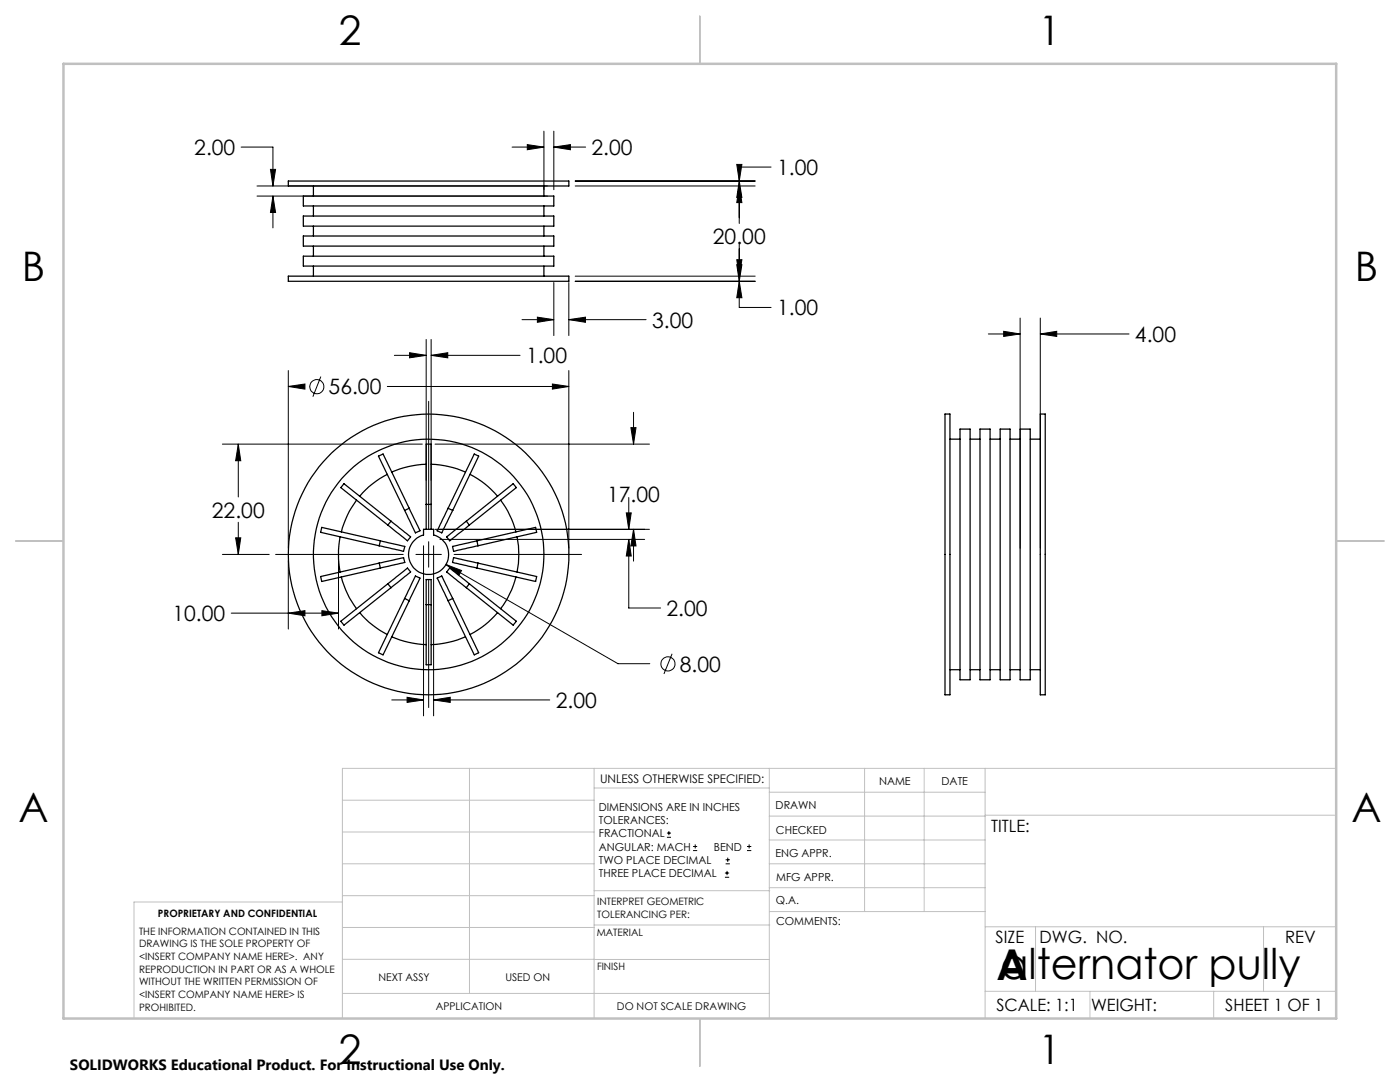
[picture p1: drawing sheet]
<svg xmlns="http://www.w3.org/2000/svg" width="279mm" height="216mm" viewBox="0 0 279 216" stroke-linecap="round" stroke-linejoin="round" font-family="sans-serif">
<g fill="none" stroke="#000" stroke-width=".25">
<path d="M57.5 36.1h56v1h-56zM60.5 39.1h50v2h-50zM62.5 37.1v2M108.5 37.1v2M57.5 55.1h56v1h-56zM60.5 43.1h50v2h-50zM60.5 47.1h50v2h-50zM60.5 51.1h50v2h-50zM62.5 41.1v2M62.5 45.1v2M62.5 49.1v2M62.5 53.1v2"/>
<path d="M108.5 41.1v2M108.5 45.1v2M108.5 49.1v2M108.5 53.1v2M71.2 99.8a18 18 0 0 0-3.1 6.4M77.3 94.7a17.7 17.7 0 0 0-5.5 4.3M85.1 92.6a19.1 19.1 0 0 0-6.9 1.6M86 92.6a19.1 19.1 0 0 1 6.9 1.6M93.8 94.7a17.7 17.7 0 0 1 5.5 4.3M99.9 99.8a18.9 18.9 0 0 1 3.1 6.4M188.6 82.6h1v56h-1zM189.6 87.6h2"/>
<path d="M191.6 85.6h2v50h-2zM193.6 87.6h2M195.6 85.6h2v50h-2zM197.6 87.6h2M199.6 85.6h2v50h-2zM201.6 87.6h2M203.6 85.6h2v50h-2zM205.6 87.6h2M207.6 82.6h1v56h-1zM67.9 107.1a19.8 19.8 0 0 0 0 7.1M68.1 115.1a18 18 0 0 0 3.1 6.4M75.7 112.4l4.8-1.1 .3 .9-4.9 1.1"/>
<path d="M75.7 112.4l-11.7 2.6 .2 1 11.7-2.7M75.7 112.4l.2 .9M75.9 107.9l4.9 1.1-.4 1-4.7-1.1M75.9 107.9l-.2 1M75.9 107.9l-11.7-2.7-.2 1 11.7 2.7M77.4 116.5l3.9-3.2 .7 .8-4 3.2M77.4 116.5l-9.4 7.5 .7 .7 9.3-7.4M77.4 116.5l.6 .8M78 104l4 3.1-.7 .8-3.9-3.1M78 104l-9.3-7.5-.7 .8 9.4 7.5M78 104l-.6 .8M80.8 119.4l2.1-4.5 .9 .5-2.1 4.5"/>
<path d="M80.8 119.4l-5.3 10.8 .9 .5 5.3-10.8M80.8 119.4l.9 .5M81.7 101.4l2.1 4.5-.9 .4-2.1-4.5M81.7 101.4l-5.3-10.8-.9 .4 5.3 10.8M81.7 101.4l-.9 .4M84.5 105.6h2v1.2a4 4 0 0 1 2.3 6.1 4 4 0 0 1-6.5 0 4 4 0 0 1 2.2-6.1zM85.1 100.6v5M85.1 100.6v-12h.9v12M85.1 100.6h.9M86 100.6v5M89.4 101.4l-2.2 4.5 1 .4 2.1-4.5M89.4 101.4l5.3-10.8 .8 .4-5.2 10.8"/>
<path d="M89.4 101.4l.9 .4M90.3 119.4l-2.1-4.5-1 .5 2.2 4.5M90.3 119.4l-.9 .5M90.3 119.4l5.2 10.8-.8 .5-5.3-10.8M93.1 104l-4 3.1 .6 .8 4-3.1M93.1 104l9.3-7.5 .6 .8-9.3 7.5M93.1 104l.6 .8M93.7 116.5l-4-3.2-.6 .9 4 3.1M93.7 116.5l-.6 .8M93.7 116.5l9.3 7.5-.6 .7-9.3-7.4M95.2 107.9l-4.9 1.1 .2 1h.2l4.7-1.1M95.2 107.9l11.7-2.7 .2 1-11.7 2.7"/>
<path d="M95.2 107.9l.2 1M95.4 112.4l-4.8-1.1-.3 .9 4.9 1.1M95.4 112.4l11.7 2.6-.2 1-11.7-2.7M95.4 112.4l-.2 .9M103 115.1a18.9 18.9 0 0 1-3.1 6.4M103.2 107.1a17.8 17.8 0 0 1 0 7.1M71.8 122.2a17.7 17.7 0 0 0 5.5 4.4M78.2 127.1a19.1 19.1 0 0 0 6.9 1.5M85.1 120.6v-5h.9v5M85.1 120.6v12h.9v-12M85.1 120.6h.9M92.9 127.1a19.1 19.1 0 0 1-6.9 1.5"/>
<path d="M99.3 122.2a17.7 17.7 0 0 1-5.5 4.4M189.6 133.6h2M193.6 133.6h2M197.6 133.6h2M201.6 133.6h2M205.6 133.6h2"/>
<circle cx="85.5" cy="110.6" r="28"/>
<circle cx="85.5" cy="110.6" r="23"/>
</g>
<g fill="none" stroke="#000" stroke-width=".2">
<path d="M48.1 29.4h6.4v7.7M51.3 37.1h58M51.3 39.1h58M54 33.8h1l-.5 3.3zM54.5 39.1l.5 3.3h-1zM54.5 39.1v6.4M102.2 29.4h6.3M105.2 28.9l3.3 .5-3.3 .5zM108.5 26.2v11.7M110.5 29.4l3.3-.5v1zM110.5 26.2v11.7M110.5 29.4h6.4"/>
<path d="M114.8 36.1h35.9M114.8 37.1h35.9M147 32.8h1.1l-.6 3.3zM147.5 36.1l.6 3.3h-1.1zM147.5 37.1l.6 3.3h-1.1zM153.9 33.3h-6.4v11.3M110.5 56.4v10.6M113.5 56.4v10.6M114.8 56.1h35.9M114.8 55.1h35.9M147 52.8h1.1l-.6 3.3zM147 51.8h1.1l-.6 3.3z"/>
<path d="M147.5 56.1l.6 3.3h-1.1zM147.5 48.8v12.5h6.4M57.5 77.1l3.4-.5v1zM57.5 73.9v35.5M57.5 77.1h2.1M64 75.1l-1.6 4.1M77.3 77.1h36.2M78.7 70.9h6.4M81.7 70.4l3.4 .5-3.4 .5zM85.1 67.7v28.1M86 70.9l3.4-.5v1zM86 67.7v28.1"/>
<path d="M86 70.9h17.8M104.2 63.8h6.3M107.2 63.3l3.3 .5-3.3 .5zM110.2 76.6l3.3 .5-3.3 .5zM113.5 63.8l3.3-.5v1zM113.5 73.9v35.5M113.5 63.8h15.4M197.2 66.6h6.4M200.3 66.1l3.3 .5-3.3 .5zM203.6 63.5v45.9M207.6 66.6l3.3-.5v1zM207.6 63.5v45.9"/>
<path d="M207.6 66.6h17.7M44.4 88.6h39.9M47.6 88.6l.4 3.3h-1zM47.6 88.6v10.6M85.5 80.1v25.5M86.8 88.6h42.8M125.5 99.3v6.3M125.9 85.3h1l-.5 3.3zM126.4 82.3v6.3M44.4 110.6h9.3M47 107.3h1l-.4 3.3zM47.6 104.2v6.4"/>
<path d="M55 110.6h25.5M57.5 111.9v13.6M67.6 111.9v13.6M83 110.6h5.1M84.5 108.9v33.9M85.5 108.1v5.1M85.5 115.7v25.5M86.5 108.9v33.9M86.8 105.6h42.8M87.8 107.6h40.9M89 112.6l3.1 1.2-.5 .9zM89 112.6l34.3 19.8h6.4"/>
<path d="M90.6 110.6h25.5M125 102.3h1l-.5 3.3zM125.5 107.6l.5 3.3h-1zM125.5 107.6v13.7h6.3M126.4 105.6l.5 3.3h-1zM126.4 105.6v6.4M46.1 122.3h21.5M57.5 122.3l3.4-.5v1.1zM64.2 121.8l3.4 .5-3.4 .6zM78.2 139.7h6.3M81.2 139.1l3.3 .6-3.3 .5zM86.5 139.7l3.4-.6v1.1z"/>
<path d="M86.5 139.7h23.2M134.1 130.5l-1.6 4M133.1 167.1h.8M133.1 166.2h.8M133.5 165.8v.9M138.3 169.7h.8M138.3 168.9h.8M138.7 168.5v.8M144.7 175h.8M144.7 174.2h.8M144.8 172.4h.9M144.8 171.6h.9"/>
<path d="M145.1 173.8v.8M145.2 171.1v.9M149.1 169.7h.8M149.1 168.9h.8M149.5 168.5v.8"/>
<circle cx="63.2" cy="77.2" r="1.4"/>
<circle cx="133.3" cy="132.5" r="1.41"/>
</g>
<g fill="none" stroke="#c0c0c0" stroke-width=".2">
<path d="M68.3 159.7h50.3M93.7 153.3v44.9M118.6 153.3v49.9M118.6 157.2h34.9M153.5 153.3v49.9M153.5 158.1h43.1M172.5 153.3v28.6M184.4 153.3v28.6M196.6 153.3v49.9M266.7 153.3h-198.4v49.9M68.3 178.7h50.3M68.3 172.4h50.3"/>
<path d="M68.3 166h50.3M68.3 180h-41.6v23.2M118.6 177.7h35M153.5 167.6h43.1M153.5 162.8h43.1M153.5 172.4h43.1M153.5 177.1h43.1M196.6 162.7h70.1M68.3 198.2h85.2M68.3 191.4l85.2 .1M68.3 185.1h50.3M118.6 184.6h35"/>
<path d="M153.6 181.9h43M196.6 197.8h70.1M196.6 184.9h70.1M206.7 184.9v12.9M217.5 197.8v5.4M242.2 197.8v5.4M252.2 184.9v12.9"/>
</g>
<path d="M139.7 3.2v9.5M3.1 107.9h9.6M266.7 107.9h9.5M139.7 203.2v9.6" fill="none" stroke="#c0c0c0" stroke-width=".25"/>
<path d="M12.7 12.7h254v190.5h-254z" fill="none" stroke="#c0c0c0" stroke-width=".5"/>
<path d="M57.5 77.1l3.4-.5v1zM110.2 76.6l3.3 .5-3.3 .5zM57.5 122.3l3.4-.5v1.1zM64.2 121.8l3.4 .5-3.4 .6zM89 112.6l2.6 2.1 .5-.9zM126.4 105.6l.5 3.3h-1zM125.9 85.3h1l-.5 3.3zM47.6 88.6l.4 3.3h-1zM47 107.3h1l-.4 3.3zM81.7 70.4l3.4 .5-3.4 .5zM86 70.9l3.4-.5v1zM125 102.3h1l-.5 3.3zM125.5 107.6l.5 3.3h-1zM81.2 139.1l3.3 .6-3.3 .5zM86.5 139.7l3.4-.6v1.1zM207.6 66.6l3.3-.5v1zM200.3 66.1l3.3 .5-3.3 .5zM147.5 36.1l.6 3.3h-1.1zM147 52.8h1.1l-.6 3.3zM147.5 37.1l.6 3.3h-1.1zM147 32.8h1.1l-.6 3.3zM147 51.8h1.1l-.6 3.3zM147.5 56.1l.6 3.3h-1.1zM107.2 63.3l3.3 .5-3.3 .5zM113.5 63.8l3.3-.5v1zM110.5 29.4l3.3-.5v1zM105.2 28.9l3.3 .5-3.3 .5zM54 33.8h1l-.5 3.3zM54.5 39.1l.5 3.3h-1z" fill="#000"/>
<g font-size="8.5">
<text x="198.9" y="195.5">A</text>
<text x="199.7" y="195.4">alternator pully</text>
</g>
<g font-size="8.1">
<text x="67.6" y="8.9">2</text>
<text x="207.3" y="8.9">1</text>
<text x="4.4" y="56.2">B</text>
<text x="270.4" y="56.2">B</text>
<text x="3.7" y="164.1">A</text>
<text x="269.7" y="164.1">A</text>
<text x="67.6" y="212.4">2</text>
<text x="207.3" y="212.4">1</text>
</g>
<g font-size="4.2">
<text x="38.8" y="30.9">2.00</text>
<text x="118.1" y="30.9">2.00</text>
<text x="155.1" y="34.9">1.00</text>
<text x="142.3" y="48.7">20.00</text>
<text x="130.1" y="65.4">3.00</text>
<text x="155.1" y="62.9">1.00</text>
<text x="226.5" y="68.2">4.00</text>
<text x="105" y="72.5">1.00</text>
<text x="65.6" y="78.7">56.00</text>
<text x="121.2" y="100.1">17.00</text>
<text x="42.3" y="103.3">22.00</text>
<text x="34.4" y="123.9">10.00</text>
<text x="133" y="122.9">2.00</text>
<text x="135.7" y="134">8.00</text>
<text x="110.9" y="141.2">2.00</text>
</g>
<g font-size="3.4">
<text x="197.8" y="166">TITLE:</text>
<text x="198.7" y="188.1">SIZE</text>
<text x="207.5" y="188.1">DWG. NO.</text>
<text x="256.5" y="188.2">REV</text>
<text x="198.8" y="201.7">SCALE: 1:1</text>
<text x="217.7" y="201.8">WEIGHT:</text>
<text x="244.5" y="201.7">SHEET 1 OF 1</text>
</g>
<text font-size="3" x="14" y="213.5">SOLIDWORKS Educational Product. For Instructional Use Only.</text>
<text font-size="2.4" x="119.8" y="156.2">UNLESS OTHERWISE SPECIFIED:</text>
<g font-size="2.2">
<text x="119.5" y="161.8">DIMENSIONS ARE IN INCHES</text>
<text x="154.8" y="161.4">DRAWN</text>
<text x="175.4" y="156.6">NAME</text>
<text x="187.9" y="156.7">DATE</text>
<text x="119.5" y="164.4">TOLERANCES:</text>
<text x="119.5" y="167.1">FRACTIONAL</text>
<text x="154.9" y="166.3">CHECKED</text>
<text x="119.5" y="169.7">ANGULAR: MACH</text>
<text x="119.5" y="172.4">TWO PLACE DECIMAL</text>
<text x="142.5" y="169.7">BEND</text>
<text x="154.8" y="171">ENG APPR.</text>
<text x="119.5" y="175">THREE PLACE DECIMAL</text>
<text x="154.9" y="175.7">MFG APPR.</text>
<text x="154.9" y="180.4">Q.A.</text>
<text x="154.9" y="184.6">COMMENTS:</text>
</g>
<g font-size="2.1">
<text x="75.5" y="195.7">NEXT ASSY</text>
<text x="100.9" y="195.7">USED ON</text>
<text x="86.9" y="201.5">APPLICATION</text>
<text x="123.1" y="201.6">DO NOT SCALE DRAWING</text>
</g>
<g font-size="2">
<text x="31.5" y="182.9">PROPRIETARY AND CONFIDENTIAL</text>
<text x="119.2" y="180.6">INTERPRET GEOMETRIC</text>
<text x="119.2" y="183.1">TOLERANCING PER:</text>
<text x="27.8" y="186.5">THE INFORMATION CONTAINED IN THIS</text>
<text x="27.8" y="189">DRAWING IS THE SOLE PROPERTY OF</text>
<text x="27.8" y="191.6">&lt;INSERT COMPANY NAME HERE&gt;. ANY</text>
<text x="119.1" y="186.7">MATERIAL</text>
<text x="27.8" y="194.1">REPRODUCTION IN PART OR AS A WHOLE</text>
<text x="27.8" y="196.6">WITHOUT THE WRITTEN PERMISSION OF</text>
<text x="119.1" y="193.5">FINISH</text>
<text x="27.8" y="199.1">&lt;INSERT COMPANY NAME HERE&gt; IS</text>
<text x="27.8" y="201.7">PROHIBITED.</text>
</g>
</svg>
